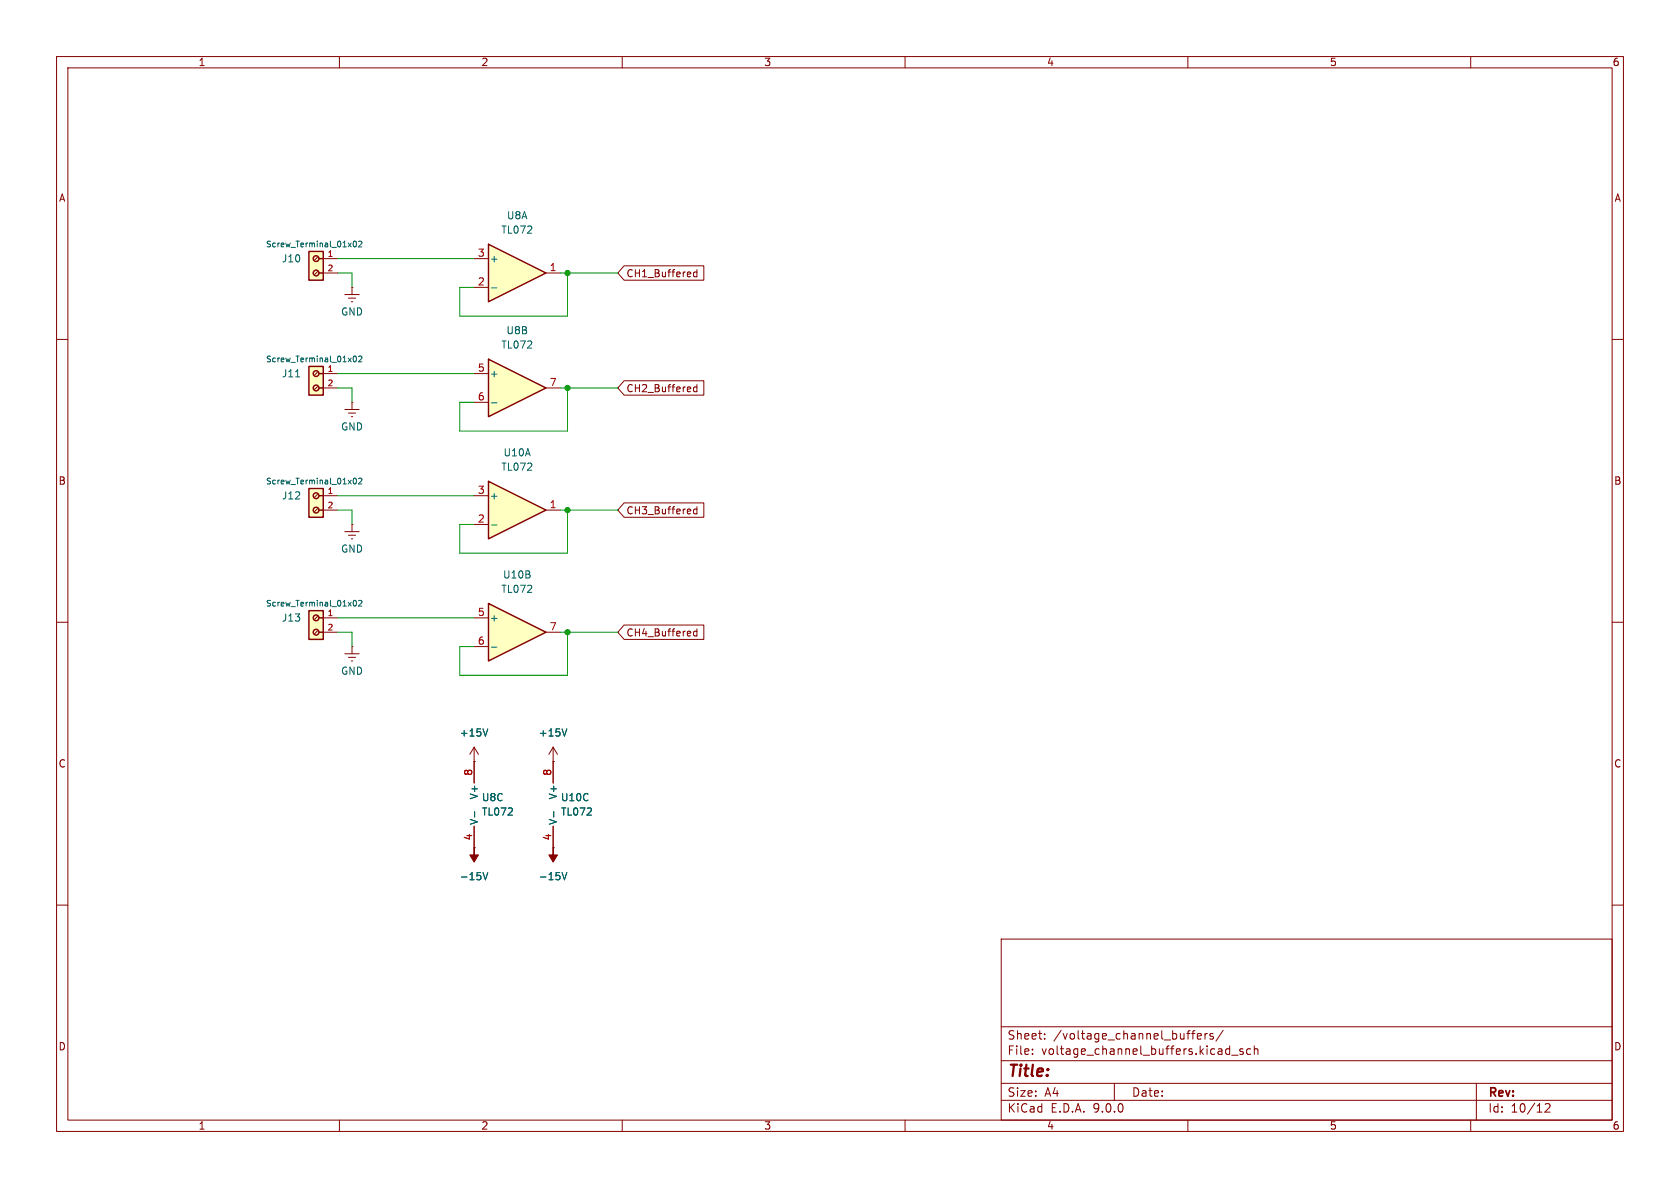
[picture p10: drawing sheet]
<svg xmlns="http://www.w3.org/2000/svg" width="297mm" height="210mm" viewBox="0 0 297 210" stroke-linecap="round" stroke-linejoin="round" font-family="sans-serif">
<g fill="none" stroke="#840000" stroke-width=".18">
<path d="M10 10h277v190h-277zM12 12h273v186h-273zM60 10v2M110 10v2M160 10v2M210 10v2M260 10v2M10 60h2M285 60h2M10 110h2M285 110h2M10 160h2"/>
<path d="M177 166h108v32h-108zM285 160h2M60 198v2M110 198v2M160 198v2M177 194.5h108M177 191.5h108M177 187.5h108M177 181.5h108M182.5 186.3v.1M182.5 185.5v.1M184.7 183.6v.1"/>
<path d="M184.7 182.8v.1M197 191.5v3M210 198v2M210.7 182.7h.5M211.2 182.2l-.3 .2M211.7 183.2l.7-.1-.1-.3-.4-.1-.2 .2v.7h.6M213 182.7v1M213.5 182.7l-.3 .1-.2 .2M214.5 182.8l-.4-.1-.2 .2 .1 .2 .5 .2v.3h-.6M216.2 182.1l-1.2 2M217.2 185.4l.2 .1M217.4 184.9v1.5"/>
<path d="M217.4 186.3l-.2 .1M217.7 186.5h1.2M219.7 185.5l-.3-.1-.2 .2v.2l.5 .2v.3h-.5M221.1 185.5l-.4-.1-.3 .3v.4l.1 .2h.6M221.7 185.5l.3-.1 .3 .1 .1 .9M221.7 184.9v1.5M260 198v2M261 191.5v6.5M273.2 195.2l.5-.1 .3 .1v.3l-.9 1.1h.9"/>
</g>
<path d="M54.6 44.5h2.5v5h-2.5z" fill="#ffffc2"/>
<g fill="none" stroke="#840000" stroke-width=".25">
<path d="M54.6 44.5h2.5v5h-2.5zM56.4 45.7h.7M56.4 48.3h.7"/>
<circle cx="55.9" cy="48.3" r=".51"/>
<circle cx="55.9" cy="45.7" r=".51"/>
</g>
<path d="M56.1 45.5l-.5 .5M56.1 48l-.5 .5M57.1 45.7h2.6M57.1 48.3h2.6" fill="none" stroke="#840000" stroke-width=".18"/>
<path d="M62.5 42.7l.2-.1a.54 .54 0 0 1 .3 .5 .54 .54 0 0 1-.3 .5l-.3-.3zM63.4 42.7l.4-.1 .2 .3-.6 .7h.6" fill="none" stroke="#006464" stroke-width=".18"/>
<path d="M54.6 64.8h2.5v5.1h-2.5z" fill="#ffffc2"/>
<g fill="none" stroke="#840000" stroke-width=".25">
<path d="M54.6 64.8h2.5v5.1h-2.5zM56.4 66h.7M56.4 68.6h.7"/>
<circle cx="55.9" cy="66" r=".51"/>
<circle cx="55.9" cy="68.6" r=".51"/>
</g>
<path d="M56.1 65.8l-.5 .5M56.1 68.3l-.5 .5M57.1 66h2.6M57.1 68.6h2.6" fill="none" stroke="#840000" stroke-width=".18"/>
<path d="M52.3 66.6h.7M62.5 63l.2-.1a.54 .54 0 0 1 .3 .6 .54 .54 0 0 1-.3 .5l-.3-.4zM63.4 63l.4-.1 .2 .3-.6 .8h.6" fill="none" stroke="#006464" stroke-width=".18"/>
<path d="M86.4 43.2l10.1 5.1-10.1 5z" fill="#ffffc2"/>
<path d="M86.4 43.2l10.1 5.1-10.1 5z" fill="none" stroke="#840000" stroke-width=".25"/>
<path d="M83.8 45.7h2.6M83.8 50.8h2.6M96.5 48.3h2.6" fill="none" stroke="#840000" stroke-width=".18"/>
<path d="M86.9 50.9h1" fill="none" stroke="#006464" stroke-width=".18"/>
<path d="M54.6 86.4h2.5v5h-2.5z" fill="#ffffc2"/>
<g fill="none" stroke="#840000" stroke-width=".25">
<path d="M54.6 86.4h2.5v5h-2.5zM56.4 87.6h.7M56.4 90.2h.7"/>
<circle cx="55.9" cy="87.6" r=".51"/>
<circle cx="55.9" cy="90.2" r=".51"/>
</g>
<path d="M56.1 87.4l-.5 .5M56.1 89.9l-.5 .5M57.1 87.6h2.6M57.1 90.2h2.6" fill="none" stroke="#840000" stroke-width=".18"/>
<path d="M62.5 84.6l.2-.1a.54 .54 0 0 1 .3 .5 .54 .54 0 0 1-.3 .6l-.3-.4zM63.4 84.6l.4-.1 .2 .3-.6 .8h.6" fill="none" stroke="#006464" stroke-width=".18"/>
<path d="M86.4 63.5l10.1 5.1-10.1 5.1z" fill="#ffffc2"/>
<path d="M86.4 63.5l10.1 5.1-10.1 5.1z" fill="none" stroke="#840000" stroke-width=".25"/>
<path d="M61 72.4h2.5M61.6 73h1.3M62.1 73.7h.3M62.2 71.1h.1M62.2 71.1v1.3M83.8 66h2.6M83.8 71.1h2.6M96.5 68.6h2.6" fill="none" stroke="#840000" stroke-width=".18"/>
<path d="M86.9 71.2h1" fill="none" stroke="#006464" stroke-width=".18"/>
<path d="M86.4 85.1l10.1 5.1-10.1 5.1z" fill="#ffffc2"/>
<path d="M86.4 85.1l10.1 5.1-10.1 5.1z" fill="none" stroke="#840000" stroke-width=".25"/>
<path d="M61 52.1h2.5M61.6 52.7h1.3M62.1 53.3h.3M62.2 50.8h.1M62.2 50.8v1.3M83.8 87.6h2.6M83.8 92.7h2.6M96.5 90.2h2.6M97.8 134.6v3.8M97.8 146.1v3.8" fill="none" stroke="#840000" stroke-width=".18"/>
<path d="M86.9 92.8h1M97.9 143.5v.9" fill="none" stroke="#006464" stroke-width=".18"/>
<path d="M54.6 108h2.5v5h-2.5z" fill="#ffffc2"/>
<g fill="none" stroke="#840000" stroke-width=".25">
<path d="M54.6 108h2.5v5h-2.5zM56.4 109.2h.7M56.4 111.8h.7"/>
<circle cx="55.9" cy="109.2" r=".51"/>
<circle cx="55.9" cy="111.8" r=".51"/>
</g>
<g fill="none" stroke="#840000" stroke-width=".18">
<path d="M61 94h2.5M61.6 94.6h1.3M62.1 95.3h.3M62.2 92.7h.1M62.2 92.7v1.3M56.1 109l-.5 .5M56.1 111.5l-.5 .5M57.1 109.2h2.6M57.1 111.8h2.6M61 115.6h2.5M61.6 116.2h1.3M62.1 116.8h.3"/>
<path d="M62.2 114.3h.1M62.2 114.3v1.3"/>
</g>
<path d="M62.5 106.2l.2-.1a.54 .54 0 0 1 .3 .5 .54 .54 0 0 1-.3 .5l-.3-.3zM63.4 106.2l.4-.1 .2 .3-.6 .7h.6" fill="none" stroke="#006464" stroke-width=".18"/>
<path d="M86.4 106.7l10.1 5.1-10.1 5z" fill="#ffffc2"/>
<path d="M86.4 106.7l10.1 5.1-10.1 5z" fill="none" stroke="#840000" stroke-width=".25"/>
<g fill="none" stroke="#840000" stroke-width=".18">
<path d="M110.3 47h14.1v2.5h-14.1l-1.1-1.2zM123.2 47.7v1.2M123.2 48.1h-.4l-.2 .2 .1 .6h.5M110.3 67.3h14.1v2.6h-14.1l-1.1-1.3zM123.2 68v1.3M123.2 68.5l-.4-.1-.2 .2 .1 .6h.5M110.3 88.9h14.1v2.5h-14.1l-1.1-1.2zM123.2 89.6v1.2M123.2 90.1l-.4-.1-.2 .2 .1 .6h.5M83.8 109.2h2.6M83.8 114.3h2.6M96.5 111.8h2.6"/>
<path d="M110.3 110.5h14.1v2.5h-14.1l-1.1-1.2zM123.2 111.2v1.2M123.2 111.6h-.4l-.2 .2 .1 .6h.5M83.8 134.6h.1M83.8 132.1l-.7 1.3M83.8 132.1l.8 1.3M83.8 132.1v6.3M97.8 134.6h.1M97.8 132.1l-.8 1.3M97.8 132.1l.8 1.3M97.8 132.1v6.3M83.8 149.9h.1"/>
<path d="M83.8 146.1v3.8M97.8 149.9h.1M97.8 146.1v3.8"/>
</g>
<path d="M86.9 114.4h1M86.2 128.8l-.4 1.3M100.2 128.8l-.4 1.3M83.9 143.5v.9M85.4 154.2l.4 1.3 .4-1.3M97.9 143.5v.9M99.4 154.2l.4 1.3 .4-1.3" fill="none" stroke="#006464" stroke-width=".18"/>
<g fill="#840000" stroke="#840000" stroke-width=".18">
<path d="M97.8 149.9v1.2h.8l-.8 1.3-.8-1.3h.8z"/>
<path d="M83.8 149.9v1.2h.8l-.8 1.3-.7-1.3h.7z"/>
</g>
<g fill="none" stroke="#009600" stroke-width=".18">
<path d="M59.7 48.3h2.5v2.5M59.7 45.7h24.1M99.1 48.3h10.1M100.3 48.3v7.6h-19v-5.1h2.5M59.7 68.6h2.5v2.5M59.7 66h24.1M99.1 68.6h10.1M100.3 68.6v7.6h-19v-5.1h2.5M59.7 90.2h2.5v2.5M59.7 87.6h24.1M99.1 90.2h10.1M100.3 90.2v7.6h-19v-5.1h2.5"/>
<path d="M59.7 111.8h2.5v2.5M59.7 109.2h24.1M99.1 111.8h10.1M100.3 111.8v7.6h-19v-5.1h2.5"/>
</g>
<g fill="#009600" stroke="#009600" stroke-width=".18">
<circle cx="100.3" cy="68.6" r=".46"/>
<circle cx="100.3" cy="48.3" r=".46"/>
<circle cx="100.3" cy="90.2" r=".46"/>
<circle cx="100.3" cy="111.8" r=".46"/>
</g>
<text font-size="2.8" fill="#840000" x="178" y="190.9">Title:</text>
<g font-size="2.1" fill="#840000">
<text x="178" y="184">Sheet:</text>
<text x="186.2" y="184">/voltage_channel_buffers/</text>
<text x="178" y="186.7">File:</text>
<text x="184.1" y="186.7">voltage_channel_buffers.kicad_sch</text>
<text x="178" y="196.9">KiCad</text>
<text x="178" y="194.1">Size:</text>
<text x="184.7" y="194.1">A4</text>
<text x="185.7" y="196.9">E.D.A.</text>
<text x="193.3" y="196.9">9.0.0</text>
<text x="200" y="194.1">Date:</text>
<text x="263" y="194.3">Rev:</text>
<text x="263" y="196.9">Id:</text>
<text x="267.1" y="196.9">10/12</text>
</g>
<g font-size="1.8" fill="#840000">
<text x="35" y="11.9">1</text>
<text x="85" y="11.9">2</text>
<text x="135" y="11.9">3</text>
<text x="185" y="11.9">4</text>
<text x="235" y="11.9">5</text>
<text x="285" y="11.9">6</text>
<text x="10.3" y="35.9">A</text>
<text x="285.3" y="35.9">A</text>
<text x="110.6" y="49.2">CH1_Buffered</text>
<text x="110.6" y="69.5">CH2_Buffered</text>
<text x="10.3" y="85.9">B</text>
<text x="285.3" y="85.9">B</text>
<text x="110.6" y="91.1">CH3_Buffered</text>
<text x="110.6" y="112.7">CH4_Buffered</text>
<text x="10.3" y="135.9">C</text>
<text x="285.3" y="135.9">C</text>
<text x="10.3" y="185.9">D</text>
<text x="285.3" y="185.9">D</text>
<text x="35" y="199.9">1</text>
<text x="85" y="199.9">2</text>
<text x="135" y="199.9">3</text>
<text x="185" y="199.9">4</text>
<text x="235" y="199.9">5</text>
<text x="285" y="199.9">6</text>
</g>
<g font-size="1.8" fill="#006464">
<text x="88.5" y="41.5">TL072</text>
<text x="89.5" y="39">U8A</text>
<text x="49.7" y="46.6">J10</text>
<text x="86.5" y="46.6">+</text>
<text x="60.2" y="56">GND</text>
<text x="89.4" y="59.3">U8B</text>
<text x="88.5" y="61.8">TL072</text>
<text x="49.7" y="66.9">J11</text>
<text x="86.5" y="66.9">+</text>
<text x="60.2" y="76.3">GND</text>
<text x="88.5" y="83.4">TL072</text>
<text x="88.9" y="80.9">U10A</text>
<text x="49.7" y="88.5">J12</text>
<text x="86.5" y="88.5">+</text>
<text x="60.2" y="97.9">GND</text>
<text x="88.5" y="105">TL072</text>
<text x="88.8" y="102.5">U10B</text>
<text x="49.7" y="110.1">J13</text>
<text x="86.5" y="110.1">+</text>
<text x="60.2" y="119.5">GND</text>
<text x="81.2" y="130.4">+15V</text>
<text x="95.1" y="130.4">+15V</text>
<text x="84.7" y="141.4" transform="rotate(-90 84.7 141.4)">V+</text>
<text x="85.1" y="141.8">U8C</text>
<text x="98.7" y="141.4" transform="rotate(-90 98.7 141.4)">V+</text>
<text x="99.1" y="141.8">U10C</text>
<text x="84.7" y="145.9" transform="rotate(-90 84.7 145.9)">V-</text>
<text x="85.1" y="144.4">TL072</text>
<text x="98.7" y="145.9" transform="rotate(-90 98.7 145.9)">V-</text>
<text x="99.1" y="144.4">TL072</text>
<text x="81.2" y="155.8">-15V</text>
<text x="95.1" y="155.8">-15V</text>
</g>
<g font-size="1.8" fill="#a90000">
<text x="84.4" y="45.5">3</text>
<text x="84.4" y="50.5">2</text>
<text x="97.1" y="48">1</text>
<text x="84.4" y="65.8">5</text>
<text x="84.4" y="70.9">6</text>
<text x="97.1" y="68.3">7</text>
<text x="84.4" y="87.4">3</text>
<text x="97.1" y="89.9">1</text>
<text x="84.4" y="92.5">2</text>
<text x="84.4" y="109">5</text>
<text x="97.1" y="111.5">7</text>
<text x="84.4" y="114">6</text>
<text x="83.6" y="137.2" transform="rotate(-90 83.6 137.2)">8</text>
<text x="97.5" y="137.2" transform="rotate(-90 97.5 137.2)">8</text>
<text x="83.6" y="148.7" transform="rotate(-90 83.6 148.7)">4</text>
<text x="97.5" y="148.7" transform="rotate(-90 97.5 148.7)">4</text>
</g>
<g font-size="1.4" fill="#006464">
<text x="46.9" y="43.9">Screw_Terminal_01x02</text>
<text x="46.9" y="64.2">Screw_Terminal_01x02</text>
<text x="46.9" y="85.8">Screw_Terminal_01x02</text>
<text x="46.9" y="107.4">Screw_Terminal_01x02</text>
</g>
<g font-size="1.4" fill="#a90000">
<text x="57.8" y="45.5">1</text>
<text x="57.8" y="48">2</text>
<text x="57.8" y="65.8">1</text>
<text x="57.8" y="68.3">2</text>
<text x="57.8" y="87.4">1</text>
<text x="57.8" y="89.9">2</text>
<text x="57.8" y="109">1</text>
<text x="57.8" y="111.5">2</text>
</g>
</svg>
